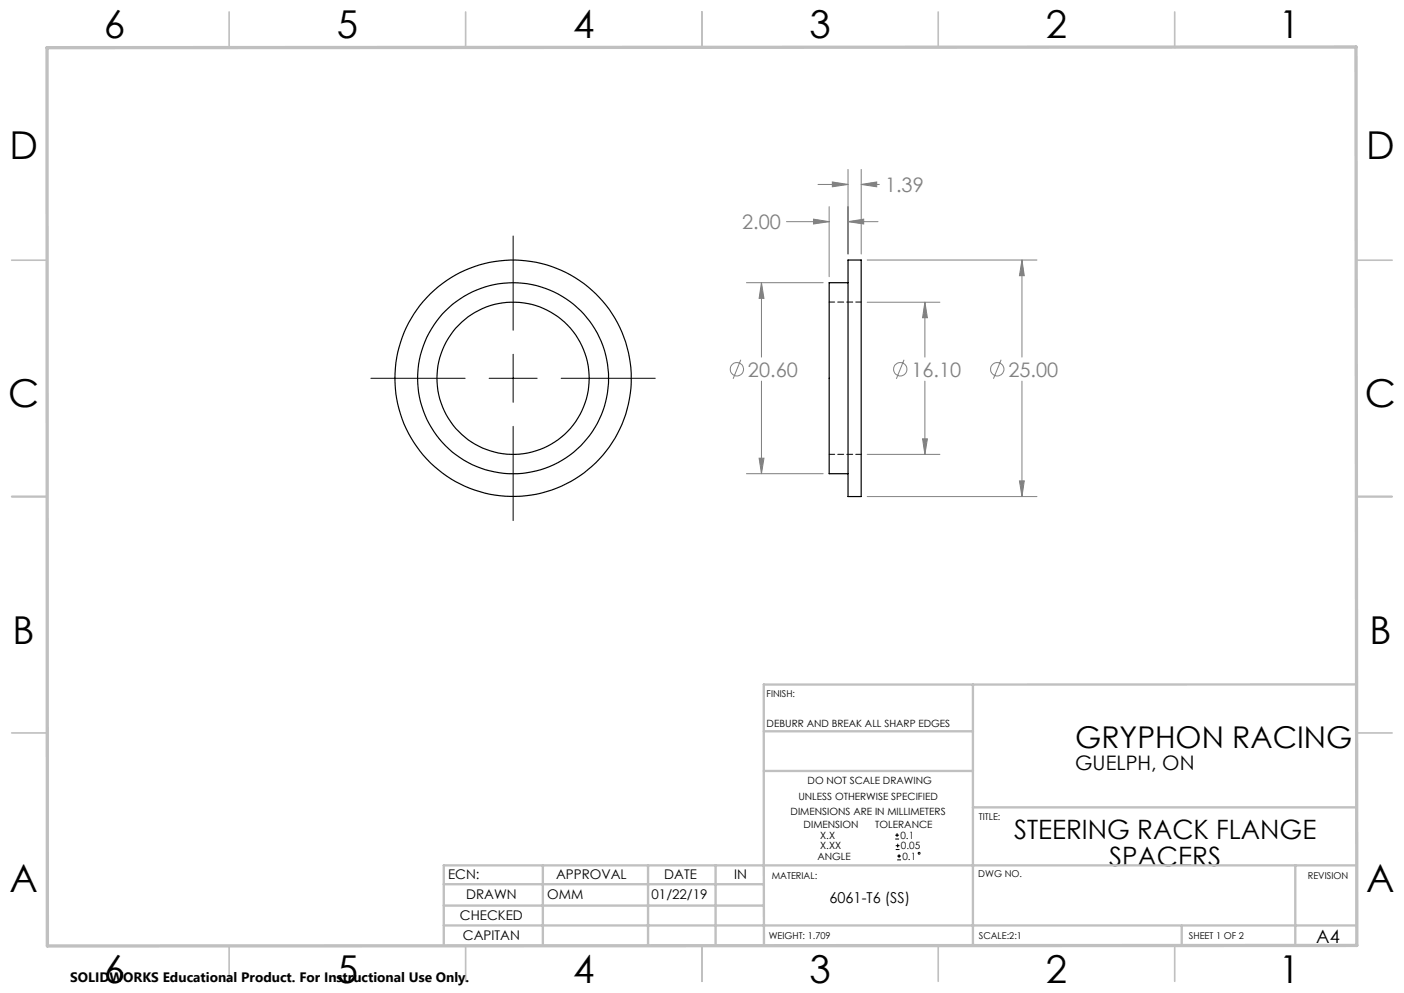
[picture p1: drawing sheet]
<svg xmlns="http://www.w3.org/2000/svg" width="297mm" height="210mm" viewBox="0 0 297 210" stroke-linecap="round" stroke-linejoin="round" font-family="sans-serif">
<g fill="none" stroke="#808080" stroke-width=".21">
<path d="M173 39h6.4M176.1 38.5l3.3 .5-3.3 .5zM179.4 35.8v17.9M182.2 39l3.3-.5v1zM182.2 35.8v17.9M182.2 39h3.8M157.9 59.8h16.2M161.1 59.8l.5 3.3h-1zM161.1 59.8v15.7M166.4 46.9h9M172.1 46.3l3.3 .6-3.3 .5zM175.4 43.7v14.8"/>
<path d="M179.4 46.9l3.3-.6v1.1zM179.4 46.9h6.3M183.4 55h36M216.2 55l.5 3.3h-1zM216.2 55v20.5M156.7 76.1l-1.6 4M183.4 63.9h15.4M191.2 76.1l-1.6 4M195.7 63.9l.5 3.3h-1zM195.7 63.9v11.6M211.8 76.1l-1.7 4M160.6 96.9h1l-.5 3.3z"/>
<path d="M161.1 80.6v19.6M183.4 96.1h15.4M195.2 92.8h1l-.5 3.3zM195.7 80.6v15.5M216.2 80.6v24.4M157.9 100.2h16.2M183.4 105h36M215.7 101.7h1l-.5 3.3z"/>
<circle cx="155.9" cy="78.1" r="1.42"/>
<circle cx="190.4" cy="78.1" r="1.41"/>
<circle cx="211" cy="78.1" r="1.42"/>
</g>
<g fill="none" stroke="#000" stroke-width=".21">
<path d="M108.5 49.9v19.9M108.5 74.9v10.2M78.5 80h19.9M103.5 80h10.1M108.5 90.2v19.9M118.7 80h19.9M189.4 177.4h.8M189.4 176.6h.8M189.5 179.7h.8M189.5 178.8h.8M189.8 176.2v.8M189.9 178.4v.8"/>
<path d="M189.8 181.8h.8M189.8 181h.8M190.2 180.6v.9"/>
<circle cx="194.4" cy="180.4" r=".2"/>
</g>
<g fill="none" stroke="#c0c0c0" stroke-width=".35">
<path d="M48.5 2.5v7.5M98.5 2.5v7.5M148.5 2.5v7.5M198.5 2.5v7.5M248.5 2.5v7.5M2.5 55h7.5M287 55h7.5M2.5 105h7.5M287 105h7.5M2.5 155h7.5M287 155h7.5M48.5 200v7.5"/>
<path d="M98.5 200v7.5M148.5 200v7.5M198.5 200v7.5M248.5 200v7.5"/>
</g>
<g fill="none" stroke="#c0c0c0" stroke-width=".5">
<path d="M161.6 154.6h44.2M205.8 144.8v55.2M287 144.7l-125.4 .1v55.2M161.6 163h44.2M205.8 170.7h81.2M93.9 195.7h193.1M93.9 191.5h67.7M93.9 187h67.7M114.8 183v17M137.1 183v17M151.4 183v17M250 195.8v4.2"/>
<path d="M274 183v16.9M287 183h-193.1v17"/>
</g>
<path d="M9.9 10.1l276.9-.2 .2 190-277 .2z" fill="none" stroke="#c0c0c0" stroke-width=".7"/>
<path d="M216.2 55l.5 3.3h-1zM215.7 101.7h1l-.5 3.3zM161.1 59.8l.5 3.3h-1zM160.6 96.9h1l-.5 3.3zM182.2 39l3.3-.5v1zM176.1 38.5l3.3 .5-3.3 .5zM179.4 46.9l3.3-.6v1.1zM172.1 46.3l3.3 .6-3.3 .5zM195.7 63.9l.5 3.3h-1zM195.2 92.8h1l-.5 3.3z" fill="#808080"/>
<g fill="none" stroke="#000" stroke-width=".25">
<path d="M179.4 55h2.8v50h-2.8zM179.4 59.8h-4v40.4h4"/>
<circle cx="108.5" cy="80" r="25"/>
<circle cx="108.5" cy="80" r="20.2"/>
<circle cx="108.5" cy="80" r="16.1"/>
</g>
<path d="M182.2 63.9h-6.8M175.4 96.1h6.8" fill="none" stroke="#000" stroke-width=".21" stroke-dasharray="1.3 .6" stroke-dashoffset=".1"/>
<g font-size="8.1">
<text x="22" y="8">6</text>
<text x="71.2" y="8">5</text>
<text x="121.2" y="8">4</text>
<text x="171.3" y="8">3</text>
<text x="221.3" y="8">2</text>
<text x="270.5" y="8">1</text>
<text x="2" y="33.6">D</text>
<text x="289" y="33.6">D</text>
<text x="1.7" y="86.1">C</text>
<text x="288.7" y="86.1">C</text>
<text x="2.7" y="136.1">B</text>
<text x="289.7" y="136.1">B</text>
<text x="2" y="188.6">A</text>
<text x="289" y="188.6">A</text>
<text x="22" y="208">6</text>
<text x="71.2" y="208">5</text>
<text x="121.2" y="208">4</text>
<text x="171.3" y="208">3</text>
<text x="221.3" y="208">2</text>
<text x="270.5" y="208">1</text>
</g>
<text font-size="6.3" x="227.4" y="158.2">GRYPHON RACING</text>
<g font-size="5.6">
<text x="214.5" y="177.5">STEERING RACK FLANGE</text>
<text x="234.6" y="183.1">SPACERS</text>
</g>
<g font-size="4.2" fill="#808080">
<text x="187.2" y="40.6">1.39</text>
<text x="157" y="48.4">2.00</text>
<text x="158.2" y="79.6">20.60</text>
<text x="192.8" y="79.6">16.10</text>
<text x="213.3" y="79.6">25.00</text>
</g>
<text font-size="4.2" x="227.4" y="162.8">GUELPH, ON</text>
<text font-size="3.9" x="278.4" y="199.3">A4</text>
<text font-size="3.2" x="175.5" y="190.9">6061-T6 (SS)</text>
<text font-size="2.9" x="14.9" y="207.6">SOLIDWORKS Educational Product. For Instructional Use Only.</text>
<g font-size="2.8">
<text x="94.8" y="185.9">ECN:</text>
<text x="117.6" y="185.9">APPROVAL</text>
<text x="140.5" y="185.9">DATE</text>
<text x="155.3" y="185.9">IN</text>
<text x="98.6" y="190.2">DRAWN</text>
<text x="115.8" y="190.2">OMM</text>
<text x="137.8" y="190.2">01/22/19</text>
<text x="97.3" y="194.5">CHECKED</text>
<text x="97.9" y="198.9">CAPITAN</text>
</g>
<g font-size="2.1">
<text x="162.2" y="153.7">DEBURR AND BREAK ALL SHARP EDGES</text>
<text x="170.8" y="165.8">DO NOT SCALE DRAWING</text>
<text x="167.2" y="172.4">DIMENSIONS ARE IN MILLIMETERS</text>
<text x="168.9" y="169.2">UNLESS OTHERWISE SPECIFIED</text>
<text x="170" y="175.2">DIMENSION</text>
<text x="173.5" y="179.6">X.XX</text>
<text x="173.5" y="177.4">X.X</text>
<text x="185.2" y="175.2">TOLERANCE</text>
<text x="190.5" y="177.4">0.1</text>
<text x="190.6" y="179.6">0.05</text>
<text x="172.9" y="181.8">ANGLE</text>
<text x="190.9" y="181.8">0.1</text>
</g>
<g font-size="2">
<text x="162.2" y="147.5">FINISH:</text>
<text x="207.1" y="173.3">TITLE:</text>
<text x="163.3" y="185.9">MATERIAL:</text>
<text x="207" y="185.5">DWG NO.</text>
<text x="276.7" y="185.9">REVISION</text>
<text x="162.6" y="198.5">WEIGHT: 1.709</text>
<text x="207.1" y="198.6">SCALE:2:1</text>
<text x="251.5" y="198.6">SHEET 1 OF 2</text>
</g>
</svg>
